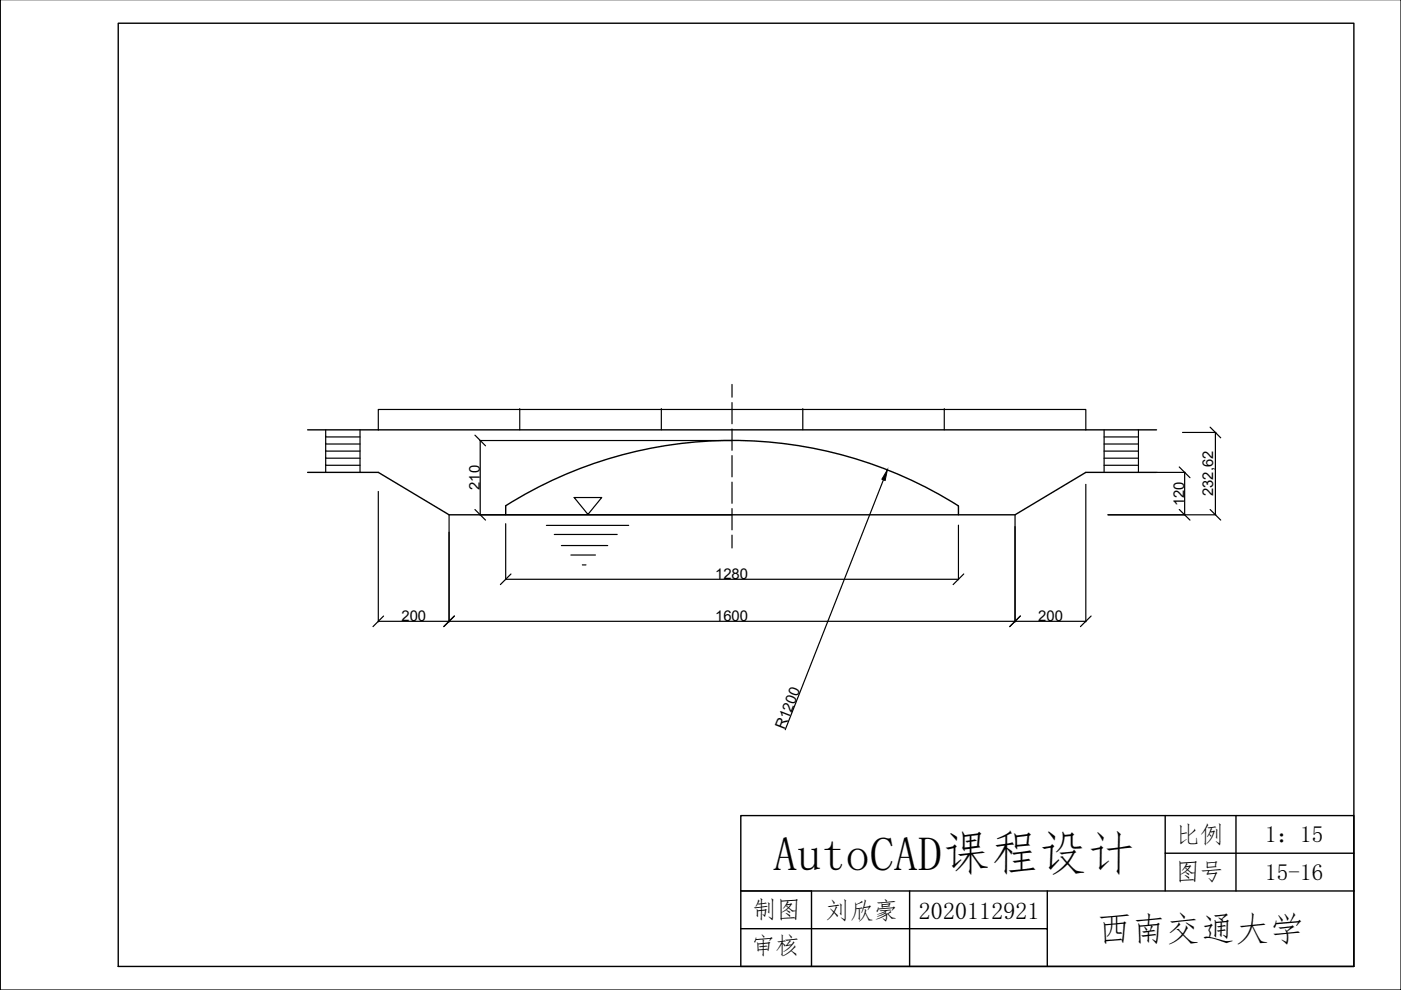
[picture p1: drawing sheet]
<svg xmlns="http://www.w3.org/2000/svg" width="297mm" height="210mm" viewBox="0 0 297 210" stroke-linecap="round" stroke-linejoin="round" font-family="sans-serif">
<!-- layer: 0 -->
<g fill="none" stroke="#000" stroke-width=".3">
<path d="M25.1 4.9h261.9v200h-261.9zM65.2 91.1h180M65.2 100.2h15l15 8.9h120l15-8.9h15M107.2 107.2a90 90 0 0 1 96 0M107.2 107.3v1.8M203.2 107.3v1.8M247 172.9v8h40M262.1 172.9v16M157.1 188.9v16h129.9v-32h-129.9v16h129.9M157.1 196.9h64.9v8M172 188.9v16M192.9 188.9v16"/>
<path d="M222 188.9v8M247 180.9v8"/>
</g>
<g fill="none" stroke="#000" stroke-width=".25">
<path d="M297 -.1v210h-296.9v-210M69.1 91.1v9.1M69.1 98.7h7.2M69.1 97.1h7.2M69.1 95.6h7.2M69.1 94.1h7.2M69.1 92.6h7.2M76.3 91.1v9.1M80.2 91.1v-4.3h150v4.3M100.7 92.3l2.2 2.2M101.7 93.4h53.5M101.8 93.4v15.7"/>
<path d="M110.2 86.8v4.3M140.2 86.8v4.3M155.2 81.5v2.7M155.2 85.4v4.4M155.2 91v4.5M155.2 96.6v4.5M170.2 86.8v4.3M200.2 86.8v4.3M234.1 98.7h7.3M234.1 97.1h7.3M234.1 95.6h7.3M234.1 94.1h7.3"/>
<path d="M234.1 92.6h7.3M234.1 91.1v9.1M241.4 91.1v9.1M250 99l2.3 2.3M250.7 91.7h7.1M256.6 90.6l2.2 2.2M257.7 91.7v17.4M80.2 104.2v27.6M95.2 109.2v22.6M100.7 108l2.2 2.3M101.7 109.1h53.5M107.2 111v11.9"/>
<path d="M115.9 111.4h17.4M117.5 113.3h13.4M119 115.7h9.8M121 117.7h5.2M121.7 105.5h5.9l-2.9 3.6zM123.5 119.8h.7M155.2 102.2v4.5M155.2 107.8v4.5M155.2 113.5v2.7M187.3 101.7l-20.8 53M203.2 111.4v11.5M215.2 109.2v22.6"/>
<path d="M230.2 102.7v29.1M234.9 109.1h22.9M245.2 100.2h6.1M250 108l2.3 2.3M251.2 100.2v8.9M256.6 108l2.2 2.3M80.2 131.7h150M81.3 130.6l-2.2 2.3M96.3 130.6l-2.2 2.3M107.2 122.8h96M108.3 121.7l-2.2 2.2M204.3 121.7l-2.2 2.2"/>
<path d="M216.3 130.6l-2.2 2.3M231.3 130.6l-2.2 2.3M157.1 188.9h14.9"/>
</g>
<path d="M69.1 92.6h.1M69.1 94.1h.1M69.1 95.6h.1M69.1 97.1h.1M69.1 98.7h.1M110.2 86.8h.1M140.2 86.8h.1M170.2 86.8h.1M200.2 86.8h.1" fill="none" stroke="#000" stroke-width=".21"/>
<path d="M188.1 99.6l-.4 2.3-.7-.3z" fill="#000" stroke="#000" stroke-width=".21"/>
<text font-size="10.2" x="164" y="184.5">AutoCAD课程设计</text>
<text font-size="7.3" x="232.6" y="199.6">西南交通大学</text>
<g font-size="5.1">
<text x="249.3" y="178.7">比例</text>
<text x="249.2" y="186.7">图号</text>
<text x="159.5" y="194.7">制图</text>
<text x="175.1" y="194.9">刘欣豪</text>
<text x="194.8" y="194.9">2020112921</text>
<text x="159.2" y="202.4">审核</text>
</g>
<g font-size="4.9">
<text x="268.3" y="178.6">1：15</text>
<text x="268.3" y="186.6">15-16</text>
</g>
<g font-size="3.1">
<text x="101.7" y="103.9" transform="rotate(-90 101.7 103.9)">210</text>
<text x="251.1" y="107.4" transform="rotate(-90 251.1 107.4)">120</text>
<text x="257.2" y="105.2" transform="rotate(-90 257.2 105.2)">232,62</text>
<text x="151.6" y="122.7">1280</text>
<text x="85.1" y="131.6">200</text>
<text x="151.6" y="131.6">1600</text>
<text x="220.1" y="131.6">200</text>
<text x="166.3" y="154.9" transform="rotate(-69 166.3 154.9)">R1200</text>
</g>
</svg>
